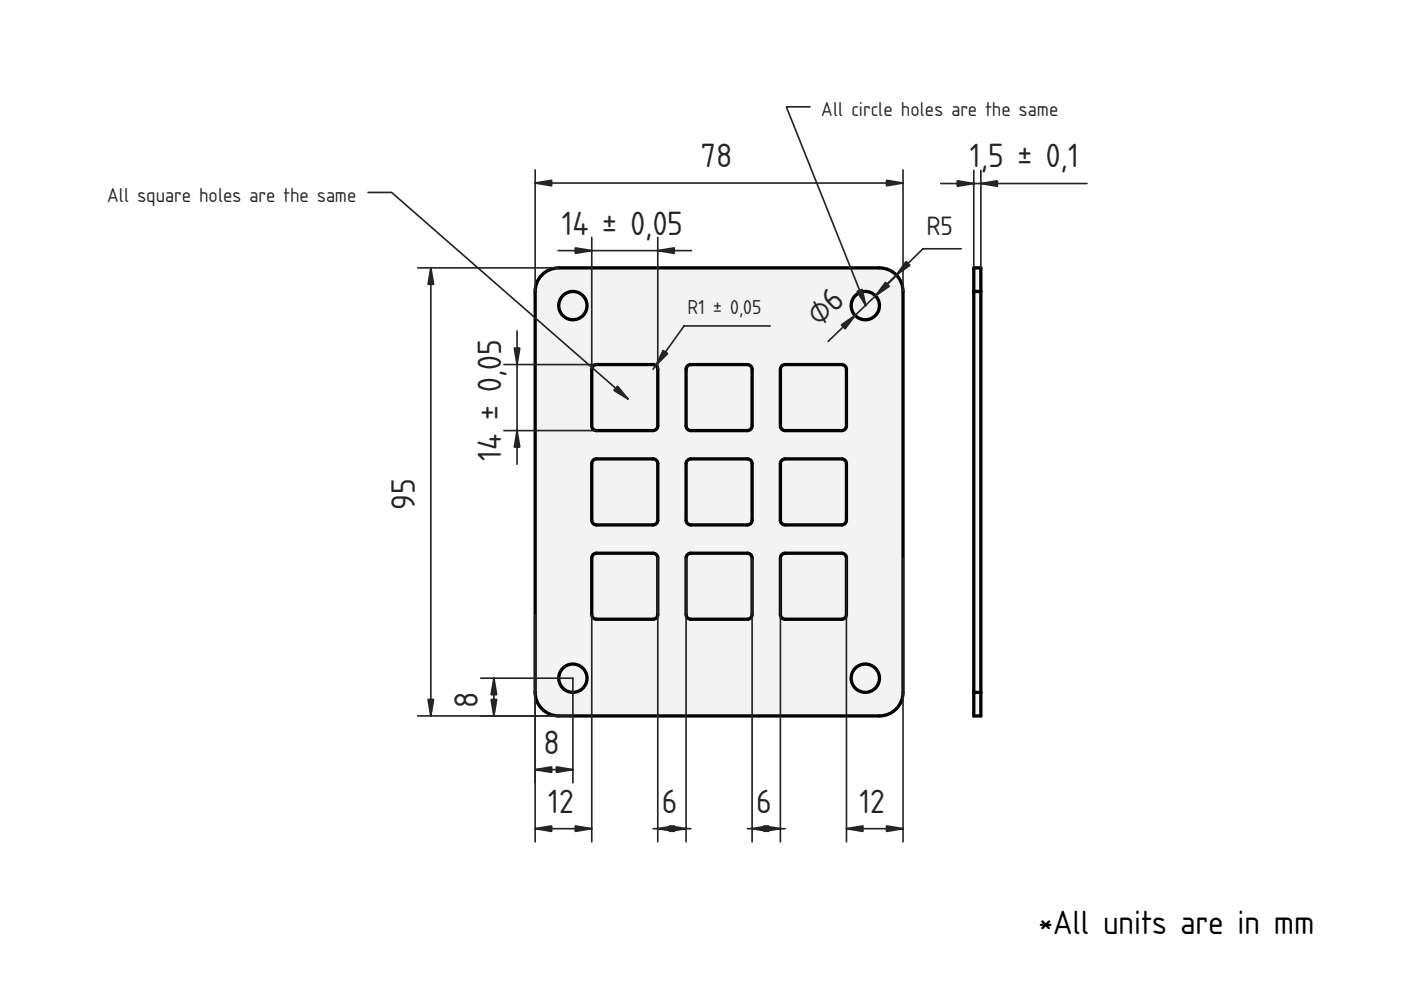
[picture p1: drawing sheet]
<svg xmlns="http://www.w3.org/2000/svg" width="297mm" height="210mm" viewBox="0 0 297 210" stroke-linecap="round" stroke-linejoin="round" font-family="sans-serif">
<g fill="#f1f3f5">
<path d="M114.6 58.6a5 5 0 0 1 3.9-1.8h68a5 5 0 0 1 5 5v85a5 5 0 0 1-5 5h-68a5 5 0 0 1-5-5v-85a5 5 0 0 1 1.1-3.2z" fill-rule="evenodd"/>
<path d="M165.8 77.6l.7-.3h12a1 1 0 0 1 1 1v12a1 1 0 0 1-1 1h-12a1 1 0 0 1-1-1v-12z" fill-rule="evenodd"/>
<path d="M145.8 77.6l.7-.3h12a1 1 0 0 1 1 1v12a1 1 0 0 1-1 1h-12a1 1 0 0 1-1-1v-12z" fill-rule="evenodd"/>
<path d="M145.8 97.6l.7-.3h12a1 1 0 0 1 1 1v12a1 1 0 0 1-1 1h-12a1 1 0 0 1-1-1v-12z" fill-rule="evenodd"/>
<path d="M125.8 97.6l.7-.3h12a1 1 0 0 1 1 1v12a1 1 0 0 1-1 1h-12a1 1 0 0 1-1-1v-12z" fill-rule="evenodd"/>
<path d="M165.8 117.6l.7-.3h12a1 1 0 0 1 1 1v12a1 1 0 0 1-1 1h-12a1 1 0 0 1-1-1v-12z" fill-rule="evenodd"/>
<path d="M145.8 117.6l.7-.3h12a1 1 0 0 1 1 1v12a1 1 0 0 1-1 1h-12a1 1 0 0 1-1-1v-12z" fill-rule="evenodd"/>
<path d="M165.8 97.6l.7-.3h12a1 1 0 0 1 1 1v12a1 1 0 0 1-1 1h-12a1 1 0 0 1-1-1v-12z" fill-rule="evenodd"/>
<path d="M125.8 117.6l.7-.3h12a1 1 0 0 1 1 1v12a1 1 0 0 1-1 1h-12a1 1 0 0 1-1-1v-12z" fill-rule="evenodd"/>
<path d="M125.8 77.6l.7-.3h12a1 1 0 0 1 1 1v12a1 1 0 0 1-1 1h-12a1 1 0 0 1-1-1v-12z" fill-rule="evenodd"/>
<circle cx="183.5" cy="143.8" r="3"/>
<circle cx="121.5" cy="64.8" r="3"/>
<circle cx="121.5" cy="143.8" r="3"/>
<circle cx="183.5" cy="64.8" r="3"/>
</g>
<g fill="none" stroke="#000" stroke-width=".7">
<path d="M115.2 58a5 5 0 0 1 3.3-1.2h68a5 5 0 0 1 5 5v85a5 5 0 0 1-5 5h-68a5 5 0 0 1-5-5v-85a5 5 0 0 1 1.7-3.8zM125.8 77.6l.7-.3h12a1 1 0 0 1 1 1v12a1 1 0 0 1-1 1h-12a1 1 0 0 1-1-1v-12zM145.8 77.6l.7-.3h12a1 1 0 0 1 1 1v12a1 1 0 0 1-1 1h-12a1 1 0 0 1-1-1v-12zM165.8 77.6l.7-.3h12a1 1 0 0 1 1 1v12a1 1 0 0 1-1 1h-12a1 1 0 0 1-1-1v-12zM125.8 97.6l.7-.3h12a1 1 0 0 1 1 1v12a1 1 0 0 1-1 1h-12a1 1 0 0 1-1-1v-12zM145.8 97.6l.7-.3h12a1 1 0 0 1 1 1v12a1 1 0 0 1-1 1h-12a1 1 0 0 1-1-1v-12zM165.8 97.6l.7-.3h12a1 1 0 0 1 1 1v12a1 1 0 0 1-1 1h-12a1 1 0 0 1-1-1v-12zM125.8 117.6l.7-.3h12a1 1 0 0 1 1 1v12a1 1 0 0 1-1 1h-12a1 1 0 0 1-1-1v-12zM145.8 117.6l.7-.3h12a1 1 0 0 1 1 1v12a1 1 0 0 1-1 1h-12a1 1 0 0 1-1-1v-12zM165.8 117.6l.7-.3h12a1 1 0 0 1 1 1v12a1 1 0 0 1-1 1h-12a1 1 0 0 1-1-1v-12z"/>
<circle cx="121.5" cy="64.8" r="3"/>
<circle cx="183.5" cy="64.8" r="3"/>
<circle cx="121.5" cy="143.8" r="3"/>
<circle cx="183.5" cy="143.8" r="3"/>
</g>
<g fill="none" stroke="#212529" stroke-width=".35">
<path d="M113.5 38.8h78M113.5 36v25.8M171.7 22.6h-5l16.9 42.2M191.5 36v25.8M78 40.8h5l50.2 43.8M88.5 56.8h30M91.3 56.8v95M118.3 53.1h28.3M125.5 50.3v28M139.5 50.3v28M190.7 57.9l-15.1 14.5M203.8 52.7h-8.1l-9.2 9.1"/>
<path d="M106.8 77.3h19.7M109.6 70.2v28.2M163.3 69.1h-18.3l-6.5 9.2M106.8 91.3h19.7M139.5 118.3v60.2M145.5 118.3v60.2M159.5 118.3v60.2M165.5 118.3v60.2M179.5 118.3v60.2M191.5 118.3v60.2M113.5 130.3v48.2M125.5 130.3v48.2"/>
<path d="M88.5 151.8h33M101.9 143.8h19.6v22.2M104.7 143.8v8M113.5 163.2h8M113.5 175.7h12M138.5 175.7h8M158.5 175.7h8M179.5 175.7h12"/>
</g>
<g fill="#212529" stroke="#212529" stroke-width=".35">
<path d="M188 38.2l3.5 .6-3.5 .6z"/>
<path d="M113.5 38.8l3.5-.6v1.2z"/>
<path d="M90.8 148.3h1.1l-.6 3.5z"/>
<path d="M91.3 56.8l.6 3.5h-1.1z"/>
<path d="M139.5 53.1l3.5-.5v1.1z"/>
<path d="M122 52.6l3.5 .5-3.5 .6z"/>
<path d="M109.6 91.3l.6 3.5h-1.2z"/>
<path d="M109 73.8h1.2l-.6 3.5z"/>
<path d="M140.6 74.3l1 .7-2.6 2.5z"/>
<path d="M178.4 68.9l2.9-2-2.1 2.8z"/>
<path d="M187.7 59.9l.8 .8-2.9 2z"/>
<path d="M192.1 55.4l.8 .9-2.9 2z"/>
<path d="M118 162.6l3.5 .6-3.5 .6z"/>
<path d="M113.5 163.2l3.5-.6v1.2z"/>
<path d="M104.7 143.8l.6 3.5h-1.2z"/>
<path d="M104.1 148.3h1.2l-.6 3.5z"/>
<path d="M122 175.1l3.5 .6-3.5 .6z"/>
<path d="M113.5 175.7l3.5-.6v1.2z"/>
<path d="M142 175.1l3.5 .6-3.5 .6z"/>
<path d="M139.5 175.7l3.5-.6v1.2z"/>
<path d="M159.5 175.7l3.5-.6v1.2z"/>
<path d="M162 175.1l3.5 .6-3.5 .6z"/>
<path d="M188 175.1l3.5 .6-3.5 .6z"/>
<path d="M179.5 175.7l3.5-.6v1.2z"/>
<path d="M130.9 81.9l2.3 2.7-3-1.8z"/>
<path d="M181.7 61.8l1.1-.5 .8 3.5z"/>
</g>
<path d="M152.5 104.3h.1" fill="none" stroke="#000" stroke-width=".21"/>
<g fill="#f1f3f5">
<path d="M206.5 56.8h1.5v95h-1.5z" fill-rule="evenodd"/>
<path d="M206.5 61.8h1.5v85h-1.5z" fill-rule="evenodd"/>
<path d="M206.5 56.8h1.5v5h-1.5z" fill-rule="evenodd"/>
<path d="M206.5 146.8h1.5v5h-1.5z" fill-rule="evenodd"/>
</g>
<path d="M206.5 56.8h1.5v95h-1.5zM206.5 61.8h1.5M206.5 146.8h1.5" fill="none" stroke="#000" stroke-width=".7"/>
<path d="M199.5 38.9h31M206.5 36.1v20.7M208 36.1v20.7" fill="none" stroke="#212529" stroke-width=".35"/>
<g fill="#212529" stroke="#212529" stroke-width=".35">
<path d="M203 38.3l3.5 .6-3.5 .6z"/>
<path d="M208 38.9l3.5-.6v1.2z"/>
</g>
<g font-size="6.7" fill="#212529">
<text x="148.6" y="35.4">78</text>
<text x="205.6" y="35.5">1,5 ± 0,1</text>
<text x="119.1" y="49.7">14 ± 0,05</text>
<text x="173.8" y="69.4" transform="rotate(-44 173.8 69.4)">⌀6</text>
<text x="106.2" y="97.7" transform="rotate(-90 106.2 97.7)">14 ± 0,05</text>
<text x="87.9" y="108.1" transform="rotate(-90 87.9 108.1)">95</text>
<text x="101.3" y="150" transform="rotate(-90 101.3 150)">8</text>
<text x="115.2" y="159.8">8</text>
<text x="116.2" y="172.3">12</text>
<text x="140.3" y="172.3">6</text>
<text x="160.3" y="172.3">6</text>
<text x="182.2" y="172.3">12</text>
</g>
<text font-size="6.7" x="220.2" y="198.1">*All units are in mm</text>
<text font-size="5.3" fill="#212529" x="196.4" y="49.8">R5</text>
<g font-size="4" fill="#212529">
<text x="174.1" y="24.6">All circle holes are the same</text>
<text x="22.7" y="42.7">All square holes are the same</text>
<text x="145.8" y="66.6">R1 ± 0,05</text>
</g>
</svg>
